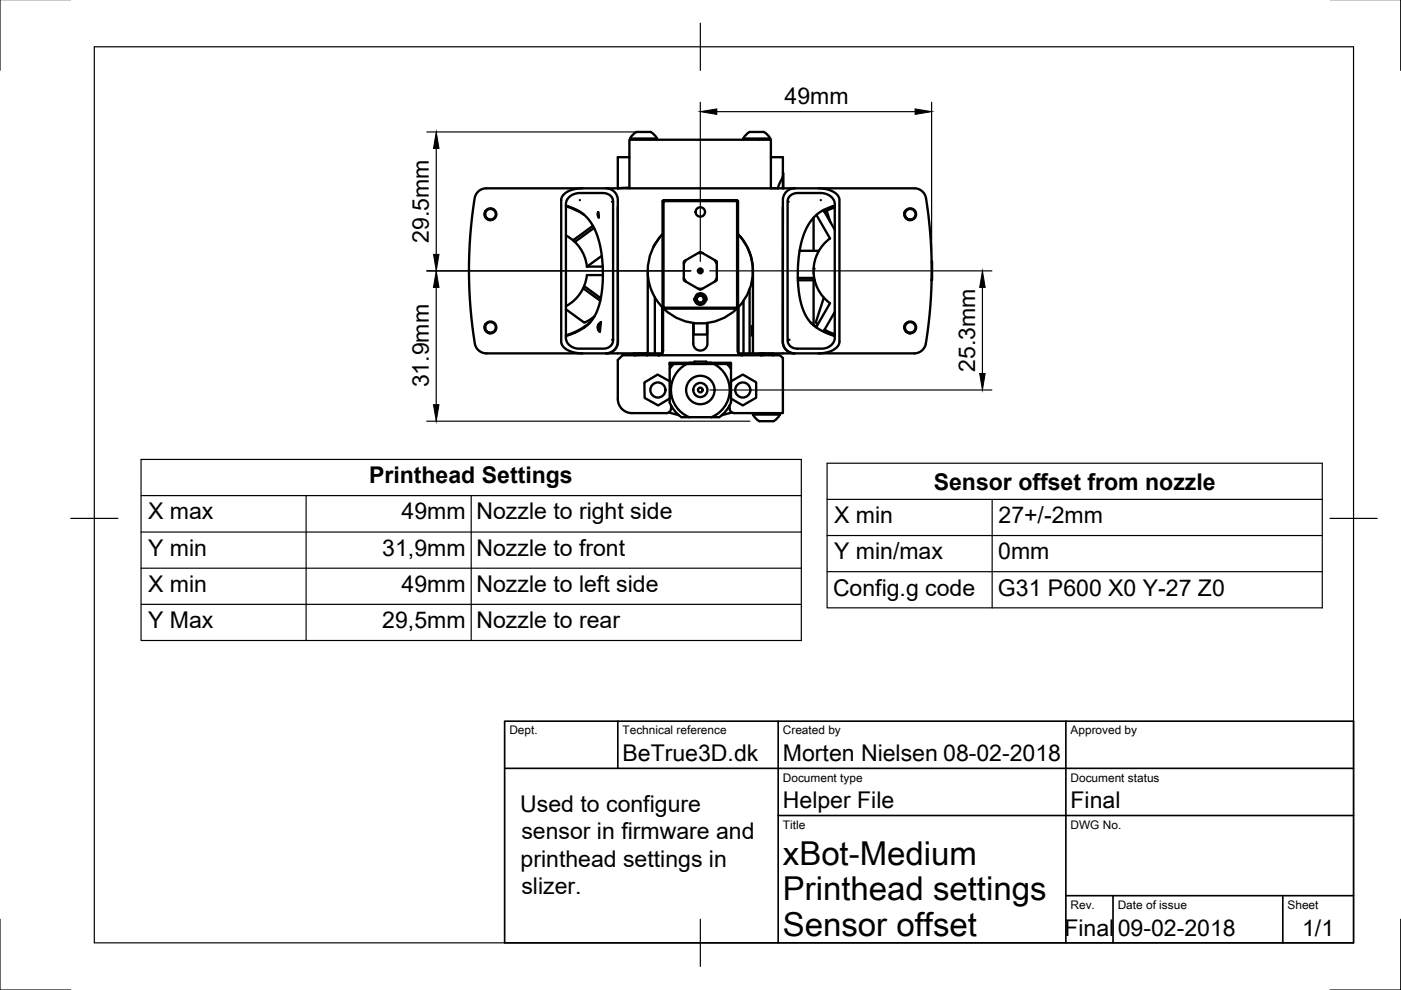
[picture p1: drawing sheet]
<svg xmlns="http://www.w3.org/2000/svg" width="297mm" height="210mm" viewBox="0 0 297 210" stroke-linecap="round" stroke-linejoin="round" font-family="sans-serif">
<!-- layer: Visible -->
<g fill="none" stroke="#000" stroke-width=".5">
<path d="M123.5 39.9l-1.8 .2-1.3 .5-1.1 .9-.3 .9v30.2l.4 .9 1 .8 1.5 .5 1.6 .1M128.5 39.9l.9 .2 .9 .6 .5 .7 .2 1v30.2l-.3 .9-.5 .7-.8 .5-.9 .2M131 39.9h-27.9l-.9 .2-.8 .5-.7 1.1-.3 1.8-.6 5.2-.3 5.3 .1 8.3 .7 8.1a7.5 7.5 0 0 0 .6 3.2l.9 1 1.2 .3h37.4M131 39.9h37.5M133.4 39.8l-2.4 .1M133.4 33.3h-2.4v6.6M133.6 29.4h5.7M133.6 29.4v.2M137.9 28h-2.9a2.81 2.81 0 0 0-1.4 1.4M137.9 28l1 .7 .4 .7M139.3 29.4v.2M157.6 29.4h5.7"/>
<path d="M157.6 29.4v.2M163.3 29.4v.2M163.3 29.4a2.62 2.62 0 0 0-1.4-1.4h-2.9a2.81 2.81 0 0 0-1.4 1.4M163.4 33.3h2.6v6.6M165 39.9h.1M166 37.3l-.9 2-.1 .6h-1.6v-10.3h-30v10.3M166 36.6l.1 3.3M168.5 39.9h5.3l1.6 .3 1.8 .8 .5 .6 .3 .7v30.3l-.5 .9-1 .8-1.4 .5-1.6 .1M168.5 39.9l-1 .2-.7 .5-.6 .8-.2 1v30.2l.2 .9 .6 .7 .7 .5 1 .2M173.5 39.9h20.4l1.4 .5 .8 1 .4 1.5 .7 6.2 .3 6.3M102.9 44.8l-.1 .7 .2 .5 .6 .5 .6 .1h-.5M120 43.6l2.1 .8 1.4 .9 1.3 1.3 1 1.5 .9 2 .6 2.3 .4 2.6 .1 3-.1 2.9-.4 2.5-.6 2.2-.7 1.6-.9 1.2-1.2 1-1.8 1-2.1 .8"/>
<path d="M120 49.9a8.5 8.5 0 0 1 4.4 6.6M120 43.7l2.3 .9 1.5 .9M120.6 41.9l.8-.6 1.1-.3 5.4-.1 1.4 .5 .4 .4 .2 .5 .1 29.9-.4 1-1 .6-6.4 .1-1.4-.7-.5-.5-.3-.6v-28.9l.1-.6zM122.9 42.4h.1M124.4 56.5h3.4M125.7 47.9l-4.2 3.1M126 48.3l-4.1 3M126.8 45l.2 1.2-.3-.6zM126.8 45v.5l.2 .5M126.9 45.3v.5M127.6 54.2l-3.1 2.3M127.8 58.3h-3.4a8.5 8.5 0 0 1-4.4 6.6"/>
<path d="M129.8 42.8h.1M131 43.8v28.8l-.2 .9-.6 .7-.7 .5-1 .2M137.3 57.9a11.1 11.1 0 0 0 3.2 7.3M138.5 52.4l.9-1.4 1.1-1.3a11.1 11.1 0 0 0-3.2 7.7v17.5M138.8 51.8h.1M140.5 42.6v22.6M140.7 42.6h15.6v22.6h-15.6zM140.7 42.4v.2h-.2zM140.7 42.4h15.6M145 59l.1 .5 .3 .2M145.4 55.2l-.3 .2-.1 .5M148 53.6l.4-.2 .5 .2"/>
<path d="M151.5 55.2l.4 .2 .1 .5M152 59l-.1 .5-.4 .2M156.3 42.4l.2 .2h-.2zM156.5 42.6v22.6M156.5 49.7a11.2 11.2 0 0 1 0 15.5M156.5 49.6a11.2 11.2 0 0 1 3.1 7.8M157.6 51v.1M158.9 53.5v.1M159.2 54.3v.1M159.6 57.4h.1M159.6 57.4v17.5M166 43.8v28.8l.2 .9 .5 .7 .8 .5 .9 .2"/>
<path d="M167.2 42.8h.1M167.5 41.5l.6-.4 .8-.2h5.5l.8 .2 .8 .5 .6 .6 .3 .7 .1 28.9-.2 .7-.4 .6-.6 .4-.8 .3-6.4 .1-1-.5-.6-.9v-29.8l.1-.6zM169.2 58.9h3.4M169.2 59.4h3.5M169.5 53.2h4.1M172.5 46.2v7M172.5 57.9h.1M172.5 59.4v9.5M173.1 45.6l2.9 5a8.5 8.5 0 0 0 0 13.7l-2.9 5-1.3-.9M174 42.4h.1M175.3 44.7l-.5 .3M177 43.7l-2.3 1 2.3 4"/>
<path d="M177 43.6l-2 .8-1.5 .8-1.3 1.3-1 1.5-.8 1.8-.7 2.4-.4 2.9-.2 2.9 .2 3 .3 2.3 .6 2.2 .8 1.7 1 1.3 1.1 .9 1.8 1.1 2.1 .7M177 44l-1.7 .7 .7 2.4M191.9 44.8l-.1 .7 .2 .6 .6 .4 .6 .1h-.5M197.5 59.4l-.4 6.7-.8 6.9-.7 1.2-.7 .5-.7 .2h-37.6v-9.8M197.5 55.4l.1 4zM102.9 68.8l-.1 .7 .2 .6 .6 .4 .6 .1h-.5M120 65.6l3.9 2.8 2.2-1.4M123.6 61.1l3.7 2.7M123.8 60.7l3.6 2.5M125.1 68.4a14.3 14.3 0 0 1-5.1 2.7M126.9 68.8l-.1 .8 .4 .7M127.1 68.6l.3-.3-.2 2.1-.5-.9z"/>
<path d="M127.4 68.5a1.12 1.12 0 0 0-.2 1.7M134.2 75v.1M134.2 75.1l.3 .2M134.4 74.9l-.2 .1M134.5 75.3h.1M135.7 74.9l-1.5 .1M136.7 74.9l-2.5 .2M136.9 75.1l-2.4 .2M136.9 75.1l.2 .2M136.9 75.1l-2.3 .2M136.9 75.1h.1M137.1 74.9l-.2 .2"/>
<path d="M137.2 75.3h.1M138.8 63v11.9M140.4 65.1v9.8M140.5 65.2h.2v.2zM140.6 65.3v9.1l-.3 .7-.7 .2 .8-.4M140.7 65.4h15.6M140.7 65.4a11.2 11.2 0 0 0 15.5 0M142 77.2h12.4a.33 .33 0 0 1 .4-.1 .33 .33 0 0 1 .2 .3v6.7a3.9 3.9 0 0 1-1.6 3.6l-.9 .8h-1.7M142 77.2v6.9a3.9 3.9 0 0 0 1.6 3.6l.9 .8h1.6M142.8 77.2l-.8 1M145.6 77.2a6.2 6.2 0 0 0-3.3 5.8 6.2 6.2 0 0 0 3.8 5.5M146.2 76.9h.1"/>
<path d="M147.1 63.4l.2 .3M147.2 77.2v-.5h2.5v.5v-.3h5.3v.3M147.2 76.9h-5.2v.3M147.8 62.5a1.2 1.2 0 0 1 1.7 .4 1.2 1.2 0 0 1-.6 1.7 1.2 1.2 0 0 1-1.6-.9M147.8 62.5l.7-.3 .7 .2 .5 .5 .1 .7M147.8 62.5l-.5 .6v.6M148 62.7h.9l.4 .7-.4 .8h-.9l-.2-.5-.2-.3zM148 61.2l.4 .2 .5-.2M149.7 76.9h1.1M149.9 68.5v2.4h-2.8v-2.4M150 68.5l-.1 4.7-.4 .8-1 .3-.9-.3-.6-.8v-4.7M150.8 76.9h.1"/>
<path d="M151.4 77.2a6.2 6.2 0 0 1 3.3 5.8 6.2 6.2 0 0 1-3.9 5.5M154.1 77.2l.9 1M156.3 65.2h.2l-.2 .2zM156.4 65.3v9.1l.3 .6 .7 .3M157.4 75.3h8l.6 .6v11.7h-10.3a1.16 1.16 0 0 1-1-1.6M157.4 75.3h-25.4l-1 1v8.3a3 3 0 0 0 3 3h7.3a1.16 1.16 0 0 0 1-1.6M157.6 63.8v11.1M158.9 61.3v13.6M159.6 69.1l-.2 .1v1.9l.2 .1-.2-.1M159.6 69l-.2 .2M161.2 74.9l-.2 .1M162.1 74.9l-1.1 .2"/>
<path d="M163.3 74.9l-2.3 .2 .3 .2M163.7 75l-2.4 .3M163.7 75.1l-2.4 .2M163.7 75.1l.3 .2M163.7 75v.1M163.9 74.9l-.2 .1M164 75.3h-.2M164 75.3h.1M174.7 63.1l-1.7 5.2 .4 .5M174.8 69.9l2.2 .9M177 66.2l-2.3 4 2.3 .9M191.9 68.8l-.1 .6 .2 .7 .6 .4 .6 .1h-.5"/>
<path d="M141.8 87.5l2.1 .5M142 80.8l-2.6-1.4-2.8 1.7 .1 3.3 2.8 1.6 2.5-1.5M146.1 88.5h4.7M155 80.9l2.5-1.5 2.8 1.7v3.2l-2.8 1.7-2.5-1.5M155.2 87.5l-2.2 .5M159.6 87.9v-.2h5.7v.2M159.6 87.9h5.7M161 87.6l.1 .1M163.3 87.7h.5M163.3 87.6l-.8 .1M165.3 87.9a2.65 2.65 0 0 1-1.4 1.4h-2.9a2.84 2.84 0 0 1-1.4-1.4"/>
<circle cx="104" cy="45.4" r="1.12"/>
<circle cx="104" cy="45.4" r="1.25"/>
<circle cx="148.5" cy="57.4" r=".2"/>
<circle cx="148.5" cy="57.4" r=".5"/>
<circle cx="148.5" cy="44.9" r="1"/>
<circle cx="148.5" cy="57.4" r="3.8"/>
<circle cx="193" cy="45.4" r="1.25"/>
<circle cx="193" cy="45.4" r="1.12"/>
<circle cx="104" cy="69.4" r="1.25"/>
<circle cx="104" cy="69.4" r="1.12"/>
<circle cx="148.5" cy="63.4" r=".75"/>
<circle cx="193" cy="69.4" r="1.25"/>
<circle cx="193" cy="69.4" r="1.12"/>
<circle cx="139.5" cy="82.7" r="1.6"/>
<circle cx="148.5" cy="82.7" r="3"/>
<circle cx="148.5" cy="82.7" r=".5"/>
<circle cx="148.5" cy="82.7" r="1.5"/>
<circle cx="157.5" cy="82.7" r="1.6"/>
</g>
<g fill="#000">
<circle cx="172.5" cy="57" r=".25"/>
<circle cx="129.8" cy="72.1" r=".25"/>
<circle cx="167.2" cy="72.1" r=".25"/>
</g>
<!-- layer: Border -->
<path d="M0 -.1v15M297 -.1v15M20 9.9h267v190h-267zM148.5 4.9v10M15 109.9h10M282 109.9h10M0 194.9v15h15M148.5 194.9v10M297 194.9v15h-15" fill="none" stroke="#000" stroke-width=".25"/>
<!-- layer: TitleBlock -->
<path d="M107 152.9h180v47h-180zM131 152.9v10M165 152.9v47M226 152.9v47M107 162.9h180M165 172.9h122M226 189.9h61M236 189.9v10M272 189.9v10" fill="none" stroke="#000" stroke-width=".35"/>
<!-- layer: Dimensions -->
<path d="M90.5 28h45.4M92.5 31.5v22.4M148.5 21.7v33.7M152 23.7h42M197.5 21.7v31.7M90.5 57.4h56M150.5 57.4h59.8M92.5 60.9v24.9M208.3 60.9v18.3M90.5 89.3h68.5M150.5 82.7h59.8" fill="none" stroke="#000" stroke-width=".25"/>
<path d="M92.5 28l.6 3.5h-1.2zM148.5 23.7l3.5-.6v1.2zM194 23.1l3.5 .6-3.5 .6zM91.9 53.9h1.2l-.6 3.5zM92.5 57.4l.6 3.5h-1.2zM208.3 57.4l.6 3.5h-1.2zM207.7 79.2h1.2l-.6 3.5zM91.9 85.8h1.2l-.6 3.5z" fill="#000" stroke="#000" stroke-width=".21"/>
<!-- layer: BOM -->
<path d="M29.9 97.4h140v38.4h-140zM175.4 98.2h104.9v30.7h-104.9zM29.9 105.1h140M29.9 112.8h140M64.9 105.1v30.7M99.9 105.1v30.7M175.4 105.9h104.9M175.4 113.5h104.9M210.4 105.9v23M29.9 120.5h140M29.9 128.1h140M175.4 121.2h104.9" fill="none" stroke="#000" stroke-width=".25"/>
<g font-size="7">
<text x="166" y="183.4">xBot-Medium</text>
<text x="166" y="190.9">Printhead settings</text>
<text x="166" y="198.4">Sensor offset</text>
</g>
<g font-size="4.9">
<text x="166.3" y="22.1">49mm</text>
<text x="90.9" y="51.4" transform="rotate(-90 90.9 51.4)">29.5mm</text>
<text x="90.9" y="82.1" transform="rotate(-90 90.9 82.1)">31.9mm</text>
<text x="206.7" y="78.8" transform="rotate(-90 206.7 78.8)">25.3mm</text>
<text x="78.2" y="102.5">Printhead Settings</text>
<text x="198" y="103.8">Sensor offset from nozzle</text>
<text x="31.4" y="110.1">X max</text>
<text x="85.1" y="110.1">49mm</text>
<text x="101" y="110.1">Nozzle to right side</text>
<text x="176.8" y="110.9">X min</text>
<text x="211.7" y="110.9">27+/-2mm</text>
<text x="31.4" y="117.8">Y min</text>
<text x="81.1" y="117.8">31,9mm</text>
<text x="101" y="117.9">Nozzle to front</text>
<text x="176.8" y="118.6">Y min/max</text>
<text x="211.7" y="118.6">0mm</text>
<text x="31.4" y="125.5">X min</text>
<text x="85.1" y="125.5">49mm</text>
<text x="101" y="125.5">Nozzle to left side</text>
<text x="176.6" y="126.3">Config.g code</text>
<text x="211.6" y="126.3">G31 P600 X0 Y-27 Z0</text>
<text x="31.4" y="133.1">Y Max</text>
<text x="81.1" y="133.2">29,5mm</text>
<text x="101" y="133.1">Nozzle to rear</text>
<text x="132" y="161.4">BeTrue3D.dk</text>
<text x="166" y="161.4">Morten Nielsen 08-02-2018</text>
<text x="110.3" y="172.1">Used to configure</text>
<text x="166" y="171.4">Helper File</text>
<text x="227" y="171.4">Final</text>
<text x="110.5" y="178">sensor in firmware and</text>
<text x="110.4" y="183.8">printhead settings in</text>
<text x="110.5" y="189.6">slizer.</text>
<text x="225.7" y="198.5">Final</text>
<text x="237" y="198.4">09-02-2018</text>
<text x="276.1" y="198.5">1/1</text>
</g>
<g font-size="2.5">
<text x="108" y="155.7">Dept.</text>
<text x="132" y="155.7">Technical reference</text>
<text x="166" y="155.7">Created by</text>
<text x="227" y="155.7">Approved by</text>
<text x="166" y="165.7">Document type</text>
<text x="227" y="165.7">Document status</text>
<text x="166" y="175.7">Title</text>
<text x="227" y="175.7">DWG No.</text>
<text x="227" y="192.7">Rev.</text>
<text x="237" y="192.7">Date of issue</text>
<text x="273" y="192.7">Sheet</text>
</g>
</svg>
